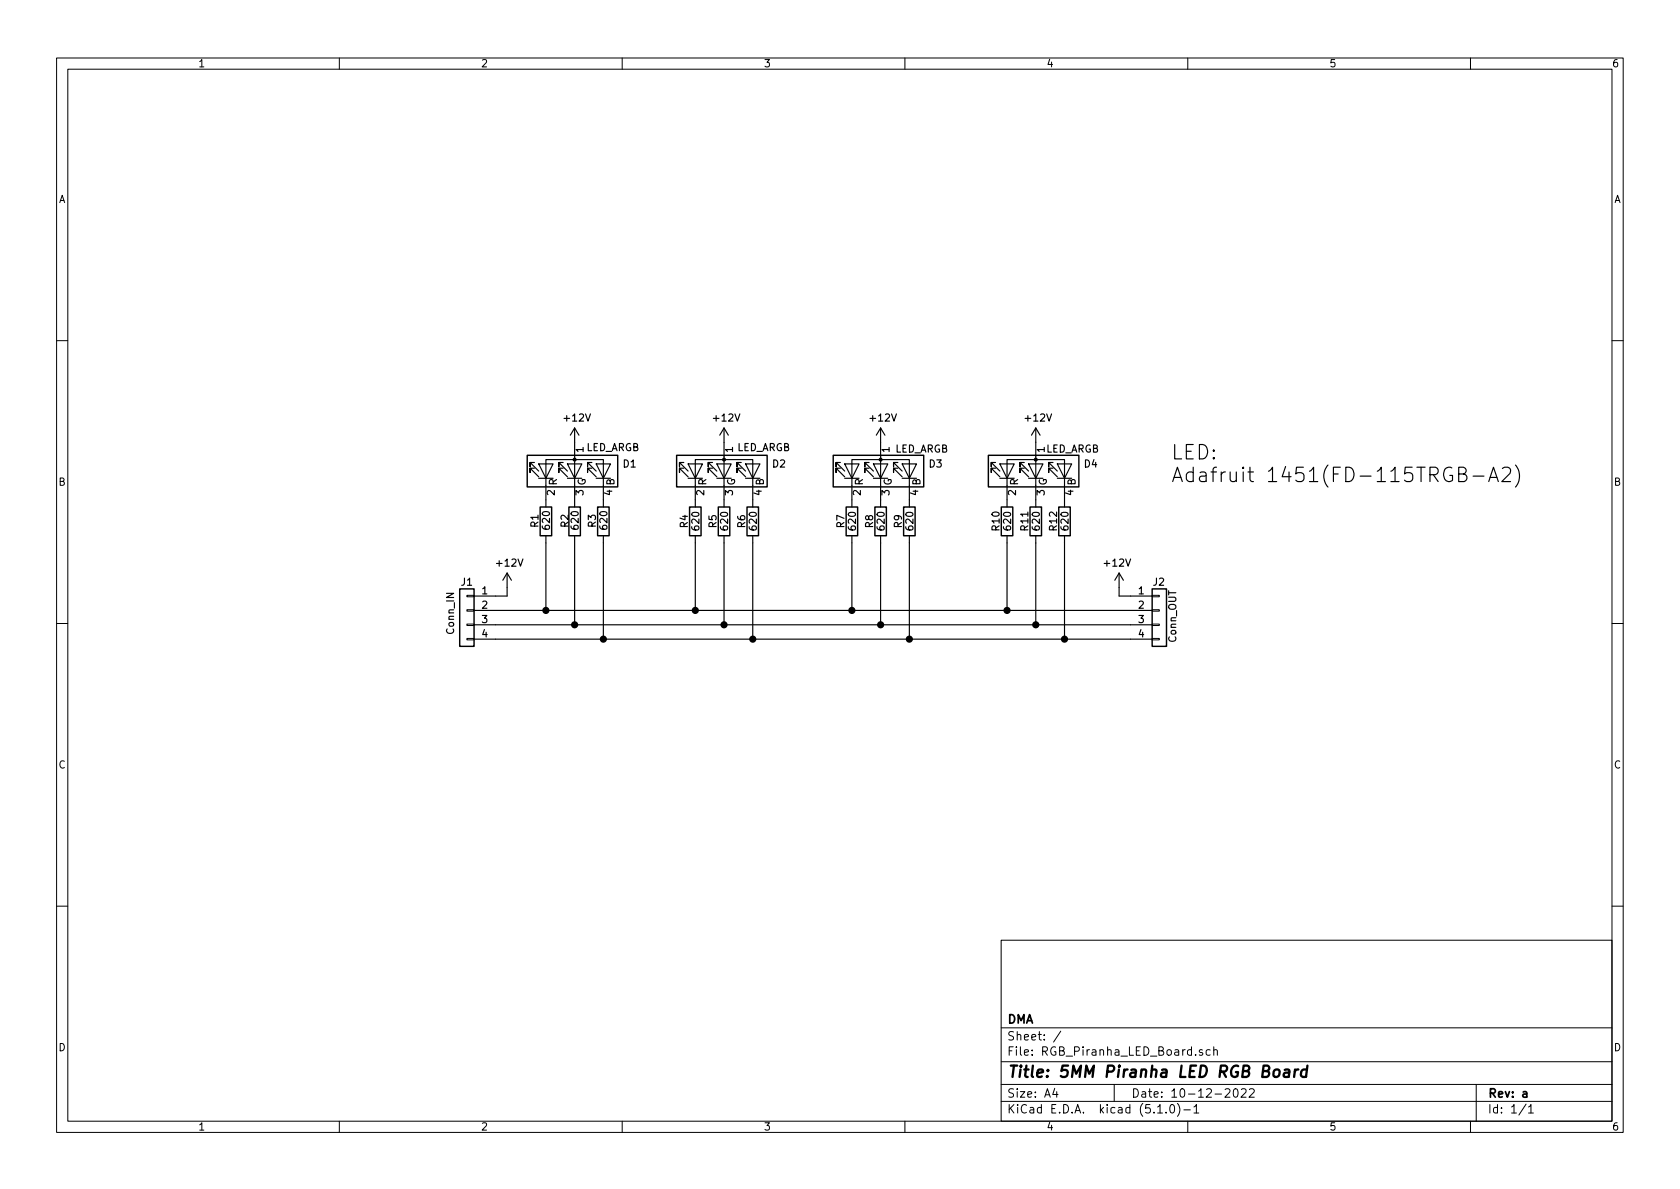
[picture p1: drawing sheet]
EESchema Schematic File Version 4
LIBS:RGB_Piranha_LED_Board-cache
EELAYER 29 0
EELAYER END
$Descr A4 11693 8268
encoding utf-8
Sheet 1 1
Title "5MM Piranha LED RGB Board"
Date "10-12-2022"
Rev "a"
Comp "DMA"
Comment1 ""
Comment2 ""
Comment3 ""
Comment4 ""
$EndDescr
$Comp
L Device:LED_ARGB D1
U 1 1
P 4000 3270
F 0 "D1" V 4046 2940 50  0000 R CNN
F 1 "LED_ARGB" V 4160 3190 50  0000 R CNN
F 2 "RGB LED Piranha Super-Flux:LED_FD-115TRGB-A2" H 4000 3220 50  0001 C CNN
F 3 "~" H 4000 3220 50  0001 C CNN
	1    4000 3270
	0    -1   -1   0   
$EndComp
$Comp
L Device:R R1
U 1 1
P 3800 3620
F 0 "R1" V 3720 3570 50  0000 L CNN
F 1 "620" V 3800 3550 50  0000 L CNN
F 2 "Resistor_SMD:R_1210_3225Metric_Pad1.42x2.65mm_HandSolder" V 3730 3620 50  0001 C CNN
F 3 "~" H 3800 3620 50  0001 C CNN
	1    3800 3620
	1    0    0    -1  
$EndComp
$Comp
L Device:R R2
U 1 1
P 4000 3620
F 0 "R2" V 3930 3570 50  0000 L CNN
F 1 "620" V 4000 3550 50  0000 L CNN
F 2 "Resistor_SMD:R_1210_3225Metric_Pad1.42x2.65mm_HandSolder" V 3930 3620 50  0001 C CNN
F 3 "~" H 4000 3620 50  0001 C CNN
	1    4000 3620
	1    0    0    -1  
$EndComp
$Comp
L Device:R R3
U 1 1
P 4200 3620
F 0 "R3" V 4120 3570 50  0000 L CNN
F 1 "620" V 4200 3550 50  0000 L CNN
F 2 "Resistor_SMD:R_1210_3225Metric_Pad1.42x2.65mm_HandSolder" V 4130 3620 50  0001 C CNN
F 3 "~" H 4200 3620 50  0001 C CNN
	1    4200 3620
	1    0    0    -1  
$EndComp
$Comp
L Connector_Generic:Conn_01x04 J1
U 1 1
P 3250 4240
F 0 "J1" H 3250 4440 50  0000 C CNN
F 1 "Conn_IN" V 3360 4220 50  0000 C CNN
F 2 "Connector_PinHeader_2.54mm:PinHeader_1x04_P2.54mm_Vertical" H 3250 4240 50  0001 C CNN
F 3 "~" H 3250 4240 50  0001 C CNN
	1    3250 4240
	-1   0    0    -1  
$EndComp
Wire Wire Line
	3800 3770 3800 4240
Wire Wire Line
	4000 3770 4000 4340
Wire Wire Line
	4200 3770 4200 4440
$Comp
L Connector_Generic:Conn_01x04 J2
U 1 1
P 8070 4240
F 0 "J2" H 8020 4440 50  0000 L CNN
F 1 "Conn_OUT" V 8160 4010 50  0000 L CNN
F 2 "Connector_PinSocket_2.54mm:PinSocket_1x04_P2.54mm_Vertical" H 8070 4240 50  0001 C CNN
F 3 "~" H 8070 4240 50  0001 C CNN
	1    8070 4240
	1    0    0    -1  
$EndComp
$Comp
L Device:LED_ARGB D2
U 1 1
P 5040 3270
F 0 "D2" V 5086 2940 50  0000 R CNN
F 1 "LED_ARGB" V 5200 3180 50  0000 R CNN
F 2 "RGB LED Piranha Super-Flux:LED_FD-115TRGB-A2" H 5040 3220 50  0001 C CNN
F 3 "~" H 5040 3220 50  0001 C CNN
	1    5040 3270
	0    -1   -1   0   
$EndComp
$Comp
L Device:R R4
U 1 1
P 4840 3620
F 0 "R4" V 4760 3620 50  0000 C CNN
F 1 "620" V 4840 3620 50  0000 C CNN
F 2 "Resistor_SMD:R_1210_3225Metric_Pad1.42x2.65mm_HandSolder" V 4770 3620 50  0001 C CNN
F 3 "~" H 4840 3620 50  0001 C CNN
	1    4840 3620
	1    0    0    -1  
$EndComp
$Comp
L Device:R R5
U 1 1
P 5040 3620
F 0 "R5" V 4960 3620 50  0000 C CNN
F 1 "620" V 5040 3620 50  0000 C CNN
F 2 "Resistor_SMD:R_1210_3225Metric_Pad1.42x2.65mm_HandSolder" V 4970 3620 50  0001 C CNN
F 3 "~" H 5040 3620 50  0001 C CNN
	1    5040 3620
	1    0    0    -1  
$EndComp
$Comp
L Device:R R6
U 1 1
P 5240 3620
F 0 "R6" V 5160 3620 50  0000 C CNN
F 1 "620" V 5240 3620 50  0000 C CNN
F 2 "Resistor_SMD:R_1210_3225Metric_Pad1.42x2.65mm_HandSolder" V 5170 3620 50  0001 C CNN
F 3 "~" H 5240 3620 50  0001 C CNN
	1    5240 3620
	1    0    0    -1  
$EndComp
Wire Wire Line
	4840 3770 4840 4240
Wire Wire Line
	5040 3770 5040 4340
Wire Wire Line
	5240 3770 5240 4440
$Comp
L Device:LED_ARGB D3
U 1 1
P 6130 3270
F 0 "D3" V 6176 2940 50  0000 R CNN
F 1 "LED_ARGB" V 6280 3170 50  0000 R CNN
F 2 "RGB LED Piranha Super-Flux:LED_FD-115TRGB-A2" H 6130 3220 50  0001 C CNN
F 3 "~" H 6130 3220 50  0001 C CNN
	1    6130 3270
	0    -1   -1   0   
$EndComp
$Comp
L Device:R R7
U 1 1
P 5930 3620
F 0 "R7" V 5850 3620 50  0000 C CNN
F 1 "620" V 5930 3620 50  0000 C CNN
F 2 "Resistor_SMD:R_1210_3225Metric_Pad1.42x2.65mm_HandSolder" V 5860 3620 50  0001 C CNN
F 3 "~" H 5930 3620 50  0001 C CNN
	1    5930 3620
	1    0    0    -1  
$EndComp
$Comp
L Device:R R8
U 1 1
P 6130 3620
F 0 "R8" V 6050 3620 50  0000 C CNN
F 1 "620" V 6130 3620 50  0000 C CNN
F 2 "Resistor_SMD:R_1210_3225Metric_Pad1.42x2.65mm_HandSolder" V 6060 3620 50  0001 C CNN
F 3 "~" H 6130 3620 50  0001 C CNN
	1    6130 3620
	1    0    0    -1  
$EndComp
$Comp
L Device:R R9
U 1 1
P 6330 3620
F 0 "R9" V 6250 3620 50  0000 C CNN
F 1 "620" V 6330 3620 50  0000 C CNN
F 2 "Resistor_SMD:R_1210_3225Metric_Pad1.42x2.65mm_HandSolder" V 6260 3620 50  0001 C CNN
F 3 "~" H 6330 3620 50  0001 C CNN
	1    6330 3620
	1    0    0    -1  
$EndComp
Wire Wire Line
	5930 3770 5930 4240
Wire Wire Line
	6130 3770 6130 4340
Wire Wire Line
	6330 3770 6330 4440
$Comp
L Device:LED_ARGB D4
U 1 1
P 7210 3270
F 0 "D4" V 7256 2940 50  0000 R CNN
F 1 "LED_ARGB" V 7360 3200 50  0000 R CNN
F 2 "RGB LED Piranha Super-Flux:LED_FD-115TRGB-A2" H 7210 3220 50  0001 C CNN
F 3 "~" H 7210 3220 50  0001 C CNN
	1    7210 3270
	0    -1   -1   0   
$EndComp
$Comp
L Device:R R10
U 1 1
P 7010 3620
F 0 "R10" V 6930 3620 50  0000 C CNN
F 1 "620" V 7010 3620 50  0000 C CNN
F 2 "Resistor_SMD:R_1210_3225Metric_Pad1.42x2.65mm_HandSolder" V 6940 3620 50  0001 C CNN
F 3 "~" H 7010 3620 50  0001 C CNN
	1    7010 3620
	1    0    0    -1  
$EndComp
$Comp
L Device:R R11
U 1 1
P 7210 3620
F 0 "R11" V 7130 3620 50  0000 C CNN
F 1 "620" V 7210 3620 50  0000 C CNN
F 2 "Resistor_SMD:R_1210_3225Metric_Pad1.42x2.65mm_HandSolder" V 7140 3620 50  0001 C CNN
F 3 "~" H 7210 3620 50  0001 C CNN
	1    7210 3620
	1    0    0    -1  
$EndComp
$Comp
L Device:R R12
U 1 1
P 7410 3620
F 0 "R12" V 7330 3620 50  0000 C CNN
F 1 "620" V 7410 3620 50  0000 C CNN
F 2 "Resistor_SMD:R_1210_3225Metric_Pad1.42x2.65mm_HandSolder" V 7340 3620 50  0001 C CNN
F 3 "~" H 7410 3620 50  0001 C CNN
	1    7410 3620
	1    0    0    -1  
$EndComp
Wire Wire Line
	7010 3770 7010 4240
Wire Wire Line
	7210 3770 7210 4340
Wire Wire Line
	7410 3770 7410 4440
Wire Wire Line
	3450 4140 3530 4140
Wire Wire Line
	3530 4140 3530 4080
$Comp
L power:+12V #PWR0101
U 1 1
P 3530 4080
F 0 "#PWR0101" H 3530 3930 50  0001 C CNN
F 1 "+12V" H 3545 4253 50  0000 C CNN
F 2 "" H 3530 4080 50  0001 C CNN
F 3 "" H 3530 4080 50  0001 C CNN
	1    3530 4080
	1    0    0    -1  
$EndComp
Wire Wire Line
	7870 4140 7790 4140
Wire Wire Line
	7790 4140 7790 4080
$Comp
L power:+12V #PWR0102
U 1 1
P 7790 4080
F 0 "#PWR0102" H 7790 3930 50  0001 C CNN
F 1 "+12V" H 7805 4253 50  0000 C CNN
F 2 "" H 7790 4080 50  0001 C CNN
F 3 "" H 7790 4080 50  0001 C CNN
	1    7790 4080
	-1   0    0    -1  
$EndComp
$Comp
L power:+12V #PWR0103
U 1 1
P 4000 3070
F 0 "#PWR0103" H 4000 2920 50  0001 C CNN
F 1 "+12V" H 4015 3243 50  0000 C CNN
F 2 "" H 4000 3070 50  0001 C CNN
F 3 "" H 4000 3070 50  0001 C CNN
	1    4000 3070
	1    0    0    -1  
$EndComp
$Comp
L power:+12V #PWR0104
U 1 1
P 5040 3070
F 0 "#PWR0104" H 5040 2920 50  0001 C CNN
F 1 "+12V" H 5055 3243 50  0000 C CNN
F 2 "" H 5040 3070 50  0001 C CNN
F 3 "" H 5040 3070 50  0001 C CNN
	1    5040 3070
	1    0    0    -1  
$EndComp
$Comp
L power:+12V #PWR0105
U 1 1
P 6130 3070
F 0 "#PWR0105" H 6130 2920 50  0001 C CNN
F 1 "+12V" H 6145 3243 50  0000 C CNN
F 2 "" H 6130 3070 50  0001 C CNN
F 3 "" H 6130 3070 50  0001 C CNN
	1    6130 3070
	1    0    0    -1  
$EndComp
$Comp
L power:+12V #PWR0106
U 1 1
P 7210 3070
F 0 "#PWR0106" H 7210 2920 50  0001 C CNN
F 1 "+12V" H 7225 3243 50  0000 C CNN
F 2 "" H 7210 3070 50  0001 C CNN
F 3 "" H 7210 3070 50  0001 C CNN
	1    7210 3070
	1    0    0    -1  
$EndComp
Connection ~ 3800 4240
Connection ~ 4000 4340
Connection ~ 4200 4440
Connection ~ 4840 4240
Connection ~ 5040 4340
Connection ~ 5240 4440
Connection ~ 5930 4240
Connection ~ 6130 4340
Connection ~ 6330 4440
Connection ~ 7010 4240
Wire Wire Line
	7010 4240 7870 4240
Connection ~ 7210 4340
Wire Wire Line
	7210 4340 7870 4340
Connection ~ 7410 4440
Wire Wire Line
	7410 4440 7870 4440
Wire Wire Line
	3450 4240 3800 4240
Wire Wire Line
	3450 4340 4000 4340
Wire Wire Line
	3450 4440 4200 4440
Wire Wire Line
	3800 4240 4840 4240
Wire Wire Line
	4000 4340 5040 4340
Wire Wire Line
	4200 4440 5240 4440
Wire Wire Line
	5930 4240 7010 4240
Wire Wire Line
	6130 4340 7210 4340
Wire Wire Line
	6330 4440 7410 4440
Wire Wire Line
	4840 4240 5930 4240
Wire Wire Line
	5040 4340 6130 4340
Wire Wire Line
	5240 4440 6330 4440
Text Notes 8150 3360 0    100  ~ 0
LED:\nAdafruit 1451(FD-115TRGB-A2)
$EndSCHEMATC
